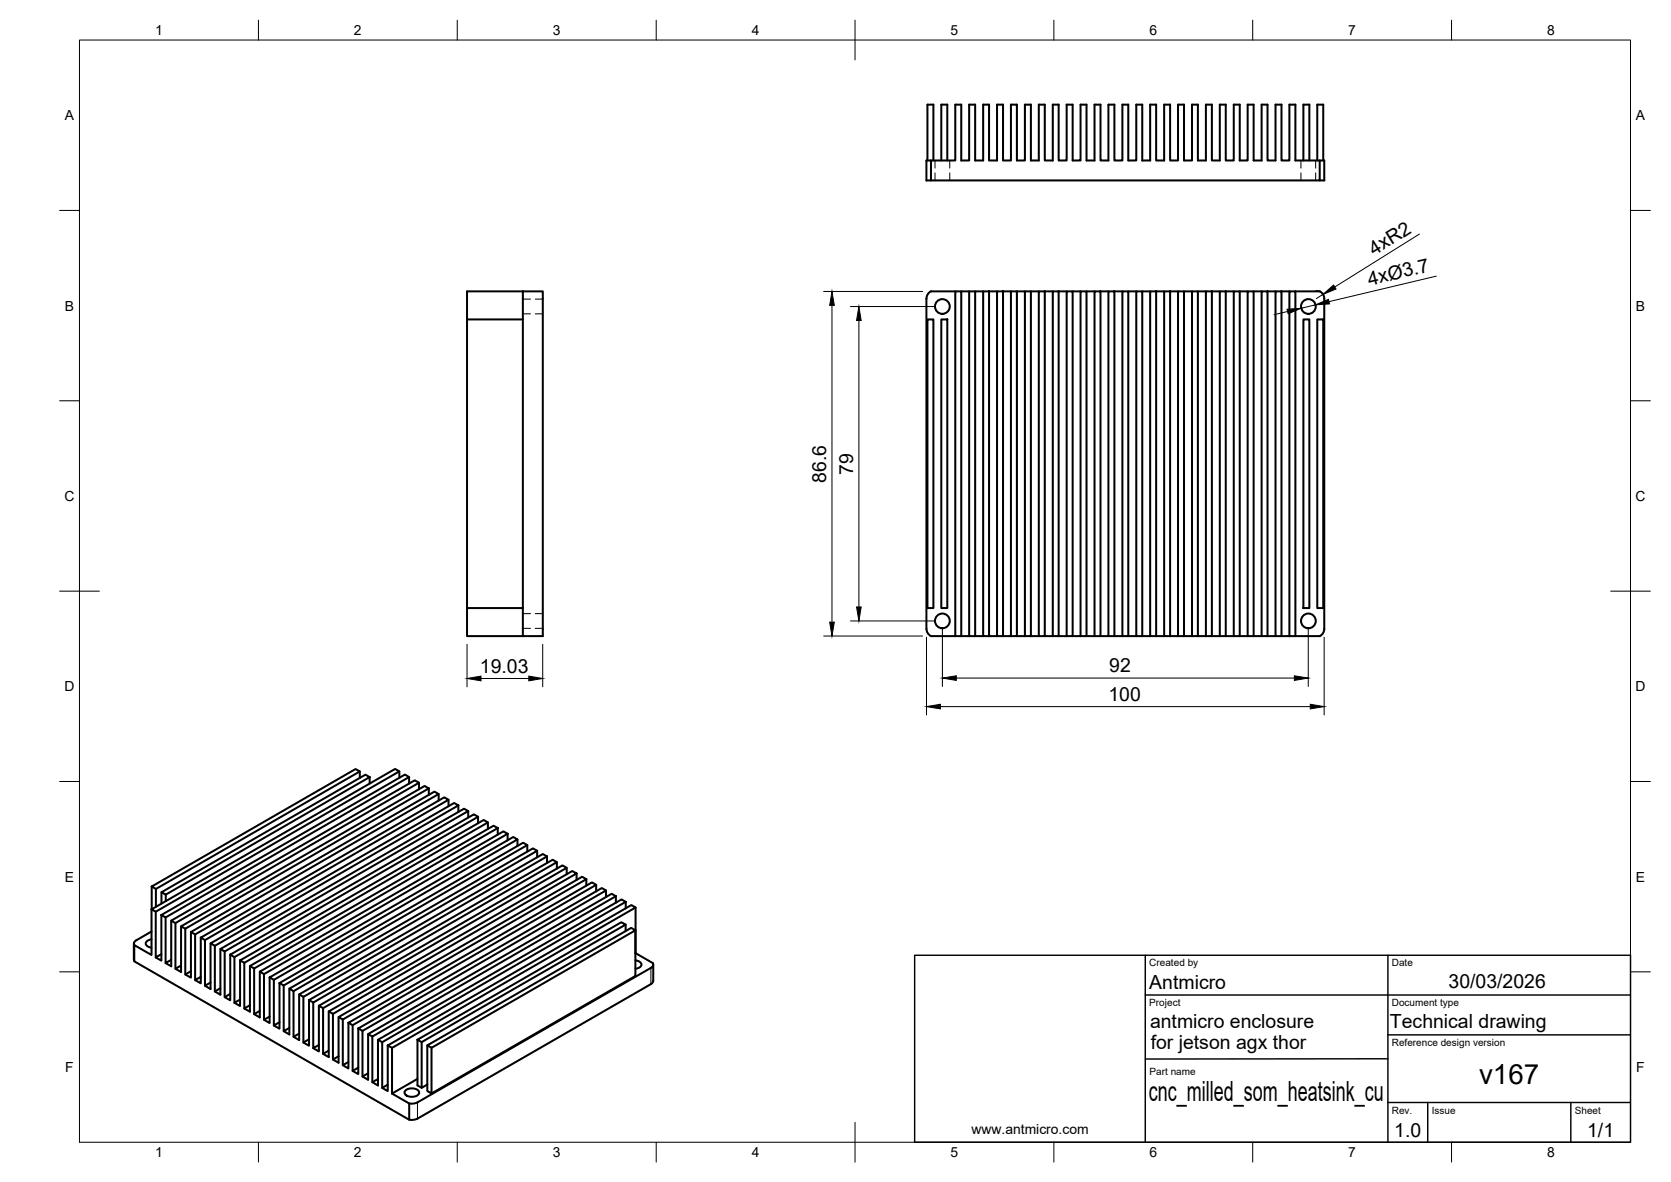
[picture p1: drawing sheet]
<svg xmlns="http://www.w3.org/2000/svg" width="420mm" height="297mm" viewBox="0 0 420 297" stroke-linecap="round" stroke-linejoin="round" font-family="sans-serif">
<!-- layer: Visible -->
<g fill="none" stroke="#000" stroke-width=".51">
<path d="M240.2 26.3h1.5v14h2v-14h1.5v14h2v-14h1.5v14h2v-14h1.5v14h2v-14h1.5v14h2v-14h1.5v14h2v-14h1.5v14h2v-14h1.5v14h2v-14h1.5v14h2v-14h1.5v14h2v-14h1.5v14h2v-14h1.5v14h2v-14h1.5v14h2v-14h1.5v14h2v-14h1.5v14h2v-14h1.5v14h2v-14h1.5v14h2v-14h1.5v14h2v-14h1.5v14h2v-14h1.5v14h2v-14h1.5v14h2v-14h1.5v14h2v-14h1.5v14h2v-14h1.5v14h2v-14h1.5v14h6.1v5h-97.7v-5h6.1zM233.2 40.3v-14h1.5v14M234.1 40.3h-1.2v5h1.2M236.7 40.3v-14h1.5v14M327.7 40.3v-14h1.5v14M331.2 40.3v-14h1.5v14M331.8 40.3h1.2v5h-1.2M131.5 73.2v86.7M131.5 73.2h5v86.7h-5M131.5 73.2h-14.1v7.1M240.2 73.2h1.5v86.7h-1.5zM240.2 73.2h-6.1a2 2 0 0 0-1.1 1.8v83.5a2 2 0 0 0 1.1 1.3l6.1 .1"/>
<path d="M241.7 73.2h2M243.7 73.2h1.5v86.7h-1.5zM245.2 73.2h2M247.2 73.2h1.5v86.7h-1.5zM248.7 73.2h2M250.7 73.2h1.5v86.7h-1.5zM252.2 73.2h2M254.2 73.2h1.5v86.7h-1.5zM255.7 73.2h2M257.7 73.2h1.5v86.7h-1.5zM259.2 73.2h2M261.2 73.2h1.5v86.7h-1.5z"/>
<path d="M262.7 73.2h2M264.7 73.2h1.5v86.7h-1.5zM266.2 73.2h2M268.2 73.2h1.5v86.7h-1.5zM269.7 73.2h2M271.7 73.2h1.5v86.7h-1.5zM273.2 73.2h2M275.2 73.2h1.5v86.7h-1.5zM276.7 73.2h2M278.7 73.2h1.5v86.7h-1.5zM280.2 73.2h2M282.2 73.2h1.5v86.7h-1.5z"/>
<path d="M283.7 73.2h2M285.7 73.2h1.5v86.7h-1.5zM287.2 73.2h2M289.2 73.2h1.5v86.7h-1.5zM290.7 73.2h2M292.7 73.2h1.5v86.7h-1.5zM294.2 73.2h2M296.2 73.2h1.5v86.7h-1.5zM297.7 73.2h2M299.7 73.2h1.5v86.7h-1.5zM301.2 73.2h2M303.2 73.2h1.5v86.7h-1.5z"/>
<path d="M304.7 73.2h2M306.7 73.2h1.5v86.7h-1.5zM308.2 73.2h2M310.2 73.2h1.5v86.7h-1.5zM311.7 73.2h2M313.7 73.2h1.5v86.7h-1.5zM315.2 73.2h2M317.2 73.2h1.5v86.7h-1.5zM318.7 73.2h2M320.7 73.2h1.5v86.7h-1.5zM322.2 73.2h2M324.2 73.2h1.5v86.7h-1.5z"/>
<path d="M325.7 73.2h6.1a2 2 0 0 1 1.2 1.8v83.1a2 2 0 0 1-1.2 1.7l-6.1 .1M117.4 80.3v79.6h14.1M117.4 80.3h14.1M233.2 80.3h1.5v72.5h-1.5zM236.7 80.3h1.5v72.5h-1.5zM327.7 80.3h1.5v72.5h-1.5zM331.2 80.3h1.5v72.5h-1.5zM117.4 152.8h14.1M241.7 159.9h2M245.2 159.9h2M248.7 159.9h2M252.2 159.9h2"/>
<path d="M255.7 159.9h2M259.2 159.9h2M262.7 159.9h2M266.2 159.9h2M269.7 159.9h2M273.2 159.9h2M276.7 159.9h2M280.2 159.9h2M283.7 159.9h2M287.2 159.9h2M290.7 159.9h2M294.2 159.9h2"/>
<path d="M297.7 159.9h2M301.2 159.9h2M304.7 159.9h2M308.2 159.9h2M311.7 159.9h2M315.2 159.9h2M318.7 159.9h2M322.2 159.9h2M90.5 193.9v1.6M92.9 195.3v1.6M100.4 193.9v1.6M102.9 195.3v1.6"/>
<path d="M105.3 196.7v1.6M107.8 198.1v1.7M110.3 199.5v1.7M112.8 201v1.6M115.3 202.4v1.6M117.7 203.8v1.7M120.2 205.3v1.6M122.7 206.7v1.6M125.2 208.1v1.6M127.6 209.5v1.7M130.1 211v1.6M132.6 212.4v1.6"/>
<path d="M135.1 213.8v1.6M137.5 215.2v1.7M140 216.7v1.6M142.5 218.1v1.6M145 219.5v1.6M33.7 237.1v4.1M38.1 228.5l61.2-35.3 1.1 .7-61.2 35.2zM38.1 228.5v11.5l-4.3-2.5v4.1l69.1 39.8v-4.1l-4.3-2.5M38.1 234.1l-3.8 2.2a.85 .85 0 0 0-.5 1.2M38.1 236.1l-.5 .1a.94 .94 0 0 0-1 .9 .94 .94 0 0 0 1 .9l.5 .2M38.1 222.8l51.3-29.5 1.1 .6-51.3 29.5zM38.1 222.8v5.7"/>
<path d="M39.2 229.1v11.5l1.4-.8M39.2 223.4v4.5M40.6 229.9l61.2-35.2 1.1 .6-61.3 35.3zM40.6 229.9v11.5l-1.4-.8M40.6 224.2l51.3-29.5 1 .6-51.2 29.5zM40.6 224.2v2.9M41.6 230.6v11.4l1.5-.8M41.7 224.8v1.6M43.1 231.4l61.2-35.3 1 .6-61.2 35.3zM43.1 231.4v11.4l-1.5-.8M44.1 232v11.4l1.4 .9v-11.5M45.5 232.8l61.3-35.3 1 .6-61.2 35.3z"/>
<path d="M46.6 233.4v11.5l1.4 .8v-11.5M48 234.2l61.2-35.3 1.1 .6-61.2 35.3zM49.1 234.8v11.5l1.4-.8M50.5 235.6l61.2-35.2 1.1 .6-61.3 35.2zM50.5 235.6v11.5l-1.4-.8M51.5 236.2v11.5l1.4-.8M52.9 237.1l61.3-35.3 1.1 .6-61.3 35.3zM52.9 237.1v11.4l-1.4-.8M54 237.7v11.5l1.4 .8v-11.5M55.4 238.5l61.3-35.3 1 .6-61.2 35.3zM56.5 239.1v11.5l1.4 .8v-11.5M57.9 239.9l61.2-35.3 1.1 .7-61.3 35.2z"/>
<path d="M147.4 220.9v1.7M149.9 222.4v1.6M152.4 223.8v1.6M154.9 225.2v1.7M157.3 232.4v1.6M157.3 226.6v1.7M159.8 233.8v11.5l-51.3 29.5M159.8 239.5l4.3 2.5a.85 .85 0 0 1-.4 1.2l-58.7 33.8-1.2 .3h-.9M159.8 239.5v.1M159.8 228.1v11.4M33.7 241.2l.1 .4M45.5 242.6l-1.4 .8"/>
<path d="M48 244.1l-1.4 .8M55.4 248.3l-1.4 .9M57.9 249.8l-1.4 .8M58.9 240.5v11.5l1.5-.8M60.4 241.3l61.2-35.2 1.1 .6-61.3 35.3zM60.4 241.3v11.5l-1.5-.8M61.4 242v11.4l1.4-.8M62.8 242.8l61.3-35.3 1.1 .6-61.3 35.3zM62.8 242.8v11.4l-1.4-.8M63.9 243.4v11.5l1.4 .8v-11.5M65.3 244.2l61.3-35.3 1 .6-61.2 35.3zM65.3 254l-1.4 .9"/>
<path d="M66.4 244.8v11.5l1.4 .8v-11.5M67.8 245.6l61.3-35.3 1 .7-61.2 35.2zM67.8 255.5l-1.4 .8M68.9 246.2v11.5l1.4-.8M70.3 247l61.2-35.2 1.1 .6-61.3 35.3zM70.3 247v11.5l-1.4-.8M71.3 247.7v11.4l1.4-.8M72.7 248.5l61.3-35.3 1.1 .6-61.3 35.3zM72.7 248.5v11.5l-1.4-.9M73.8 249.1v11.4l1.4 .9v-11.5M75.2 249.9l61.3-35.3 1 .6-61.2 35.3zM75.2 259.7l-1.4 .8"/>
<path d="M76.3 250.5v11.5l1.4 .8v-11.5M77.7 251.3l61.3-35.2 1 .6-61.2 35.2zM78.8 251.9v11.5l1.4-.8M80.2 252.8l61.2-35.3 1.1 .6-61.3 35.3zM80.2 252.8v11.4l-1.4-.8M81.2 253.4v11.4l1.5-.8M82.7 254.2l61.2-35.3 1.1 .6-61.3 35.3zM82.7 254.2v11.4l-1.5-.8M83.7 254.8v11.5l1.4 .8v-11.5M85.1 255.6l61.3-35.3 1 .6-61.2 35.3zM86.2 256.2v11.5l1.4 .8v-11.5M87.6 257l61.2-35.3 1.1 .7-61.2 35.2z"/>
<path d="M88.7 257.6v11.5l1.4-.8M90.1 258.5l61.2-35.3 1.1 .6-61.3 35.3zM90.1 258.5v11.4l-1.4-.8M91.1 259.1v11.4l1.5-.8M92.6 259.9l61.2-35.3 1.1 .6-61.3 35.3zM92.6 259.9v11.4l-1.5-.8M159.8 241.3a1.09 1.09 0 0 1 1.1 .4 1.09 1.09 0 0 1 .1 1.3l-1.2 .4M164.3 242.4v4.1l-.2 .4-.4 .4-58.7 33.8-1.2 .3h-.9M77.7 261.2l-1.4 .8M85.1 265.4l-1.4 .9M87.6 266.9l-1.4 .8M93.6 260.5v11.5l1.4 .8v-11.5"/>
<path d="M95 261.3l61.3-35.3 1 .6-61.2 35.3zM95 271.2l-1.4 .8M96.1 261.9v11.5l1.4 .8v-11.5M97.5 262.7l61.2-35.3 1.1 .7-61.2 35.2zM97.5 272.6l-1.4 .8M98.6 263.3v11.5M101.9 274.1a2.44 2.44 0 0 1 3.5 .3 1.65 1.65 0 0 1-2.3 1.2 1.06 1.06 0 0 1-1.1-.4 1.06 1.06 0 0 1-.1-1.1zM105 261.3l51.2-29.5 1.1 .6-51.3 29.5zM105 271.1l-6.4 3.7M105 261.3v11.5l1 .6M106 261.9v11.5l1.4-.9M107.4 262.7l51.3-29.5 1.1 .6-51.3 29.5z"/>
<path d="M107.4 262.7v11.5l1.1 .6v-11.5"/>
<circle cx="237" cy="77" r="1.85"/>
<circle cx="329" cy="77" r="1.85"/>
<circle cx="237" cy="156" r="1.85"/>
<circle cx="329" cy="156" r="1.85"/>
</g>
<!-- layer: Hidden -->
<g fill="none" stroke="#000" stroke-width=".25">
<path d="M235.1 40.3v2M235.1 43.4v1.9M238.8 40.3v2M238.8 43.4v1.9M327.1 40.3v2M327.1 43.4v1.9M330.8 40.3v2M330.8 43.4v1.9M131.5 78.9h1.9M131.5 75.2h1.9M134.6 78.9h1.9M134.6 75.2h1.9"/>
<path d="M131.5 157.9h1.9M131.5 154.2h1.9M134.6 157.9h1.9M134.6 154.2h1.9"/>
</g>
<!-- layer: Visible Narrow -->
<path d="M163.7 243.2v4.1M105 277v4.1" fill="none" stroke="#000" stroke-width=".25"/>
<!-- layer: BORDER -->
<g fill="none" stroke="#000" stroke-width=".25">
<path d="M20 10.1h390v276.9h-390zM65 5.1v5M115 5.1v5M165 5.1v5M215 5.1v10M265 5.1v5M315 5.1v5M365 5.1v5M15 52.9h5M410 52.9h5M15 100.7h5M410 100.7h5"/>
<path d="M15 148.6h10M405 148.6h10M15 196.4h5M410 196.4h5M15 244.2h5M410 244.2h5M65 287v5M115 287v5M165 287v5M215 282.1v9.9M265 287v5M315 287v5"/>
<path d="M365 287v5"/>
</g>
<!-- layer: TITLEBLOCK -->
<path d="M230 240.1h180v46.9h-180zM288 250h122M288 240.1v46.9M349 240.1v46.9M349 277.1h61M349 260.1h61M349 266.1h-61M359 277.1v9.9M395 277.1v9.9" fill="none" stroke="#000" stroke-width=".36"/>
<!-- layer: FD_Dimensions -->
<g fill="none" stroke="#000" stroke-width=".25">
<path d="M356.9 58.8l-21.3 13.3M207.1 73.2h24.9M209.2 76.7v79.6M213.8 77h21.1M323.7 78.3l-3.4 .8M330.8 76.6l-3.6 .9M330.9 73l.8 .2 .9 .7M332.7 74l-1.7 1M361.2 69.4l-27 6.4M216 80.5v72M207.1 159.8h24.9M213.8 156h21.1"/>
<path d="M237 158.1v14.4M329 158.1v14.4M117.4 161.9v10.7M120.9 170.5h12.1M136.5 161.9v10.7M233 160.1v19.6M236.5 177.6h93M240.5 170.4h85M333 160.1v19.6"/>
</g>
<g fill="#000" stroke="#000" stroke-width=".25">
<path d="M209.2 73.2l.6 3.5h-1.2zM323.6 77.7l3.6-.2-3.3 1.4zM330.8 76.6l3.2-1.4 .3 1.2zM332.7 74l2.6-2.4 .6 1zM216 77l.5 3.5h-1.1zM208.6 156.3h1.2l-.6 3.5zM215.4 152.5h1.1l-.5 3.5zM117.4 170.5l3.5-.6v1.2zM133 169.9l3.5 .6-3.5 .6zM233 177.6l3.5-.6v1.1zM237 170.4l3.5-.6v1.2zM325.5 169.8l3.5 .6-3.5 .6z"/>
<path d="M329.5 177l3.5 .6-3.5 .5z"/>
</g>
<g font-size="7">
<text x="371.9" y="272.3">v167</text>
<text x="288.9" y="276.8">cnc_milled_som_heatsink_cu</text>
</g>
<g font-size="4.9">
<text x="345.5" y="64.3" transform="rotate(-32 345.5 64.3)">4xR2</text>
<text x="344.3" y="71.8" transform="rotate(-13 344.3 71.8)">4xØ3.7</text>
<text x="214.5" y="119.3" transform="rotate(-90 214.5 119.3)">79</text>
<text x="207.7" y="121.3" transform="rotate(-90 207.7 121.3)">86.6</text>
<text x="120.7" y="169">19.03</text>
<text x="278.9" y="168.9">92</text>
<text x="278.7" y="176.1">100</text>
<text x="289" y="248.5">Antmicro</text>
<text x="364.2" y="248.2">30/03/2026</text>
<text x="289.2" y="258.4">antmicro enclosure</text>
<text x="289.3" y="263.7">for jetson agx thor</text>
<text x="349.5" y="258.4">Technical drawing</text>
<text x="350.6" y="285.7">1.0</text>
<text x="399.1" y="285.7">1/1</text>
</g>
<g font-size="3.5">
<text x="39" y="8.8">1</text>
<text x="89" y="8.8">2</text>
<text x="139" y="8.8">3</text>
<text x="189" y="8.8">4</text>
<text x="239" y="8.8">5</text>
<text x="289" y="8.8">6</text>
<text x="339" y="8.8">7</text>
<text x="389" y="8.8">8</text>
<text x="16.3" y="30.2">A</text>
<text x="411.3" y="30.2">A</text>
<text x="16.3" y="78">B</text>
<text x="411.3" y="78">B</text>
<text x="16.2" y="125.9">C</text>
<text x="411.2" y="125.9">C</text>
<text x="16.2" y="173.7">D</text>
<text x="411.2" y="173.7">D</text>
<text x="16.3" y="221.6">E</text>
<text x="411.3" y="221.6">E</text>
<text x="16.4" y="269.4">F</text>
<text x="411.4" y="269.4">F</text>
<text x="244.3" y="284.9">www.antmicro.com</text>
<text x="39" y="290.8">1</text>
<text x="89" y="290.8">2</text>
<text x="139" y="290.8">3</text>
<text x="189" y="290.8">4</text>
<text x="239" y="290.8">5</text>
<text x="289" y="290.8">6</text>
<text x="339" y="290.8">7</text>
<text x="389" y="290.8">8</text>
</g>
<g font-size="2.5">
<text x="289" y="242.9">Created by</text>
<text x="350" y="242.9">Date</text>
<text x="289" y="252.8">Project</text>
<text x="350" y="252.8">Document type</text>
<text x="350" y="262.9">Reference design version</text>
<text x="289.1" y="270.1">Part name</text>
<text x="350" y="279.9">Rev.</text>
<text x="360" y="279.9">Issue</text>
<text x="396" y="279.9">Sheet</text>
</g>
</svg>
